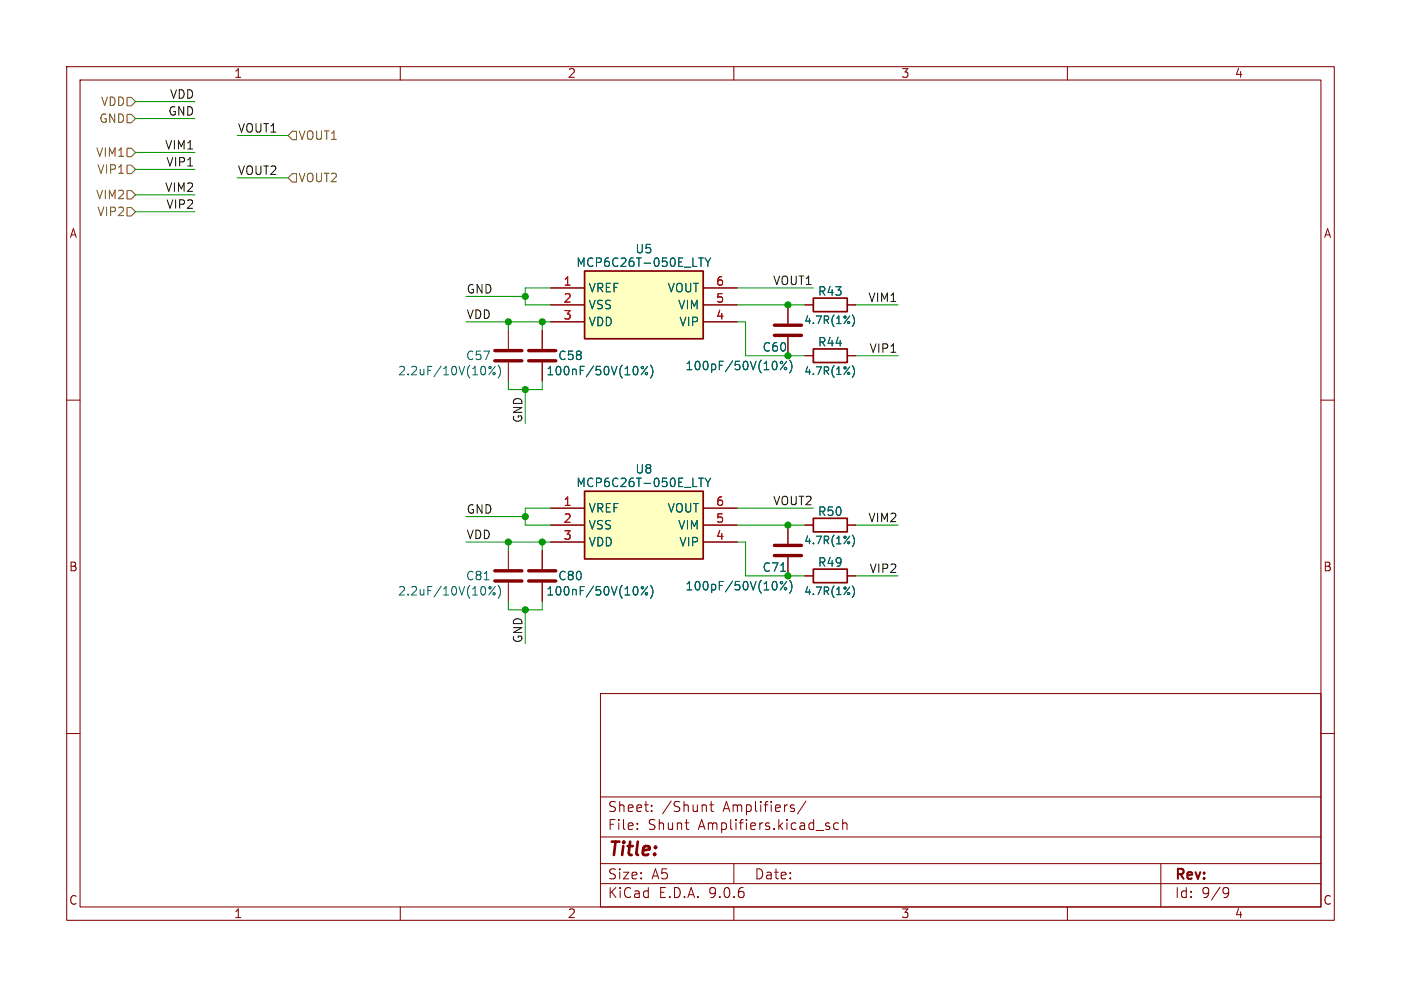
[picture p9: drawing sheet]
<svg xmlns="http://www.w3.org/2000/svg" width="210mm" height="148mm" viewBox="0 0 210 148" stroke-linecap="round" stroke-linejoin="round" font-family="sans-serif">
<g fill="none" stroke="#840000" stroke-width=".15">
<path d="M10 10h190v128h-190zM12 12h186v124h-186zM60 10v2M110 10v2M160 10v2M76.2 49.5v2.8M76.2 54.4v2.8M81.3 49.5v2.8M81.3 54.4v2.8M10 60h2M198 60h2M10 110h2"/>
<path d="M90 104h108v32h-108zM90 119.5h108M198 110h2M60 136v2M90 132.5h108M90 129.5h108M90 125.5h108M95.5 124.2v.2M95.5 123.5v.1M97.7 121.5v.2M97.7 120.8v.1M102.7 123.4h.6"/>
<path d="M103.1 124.4h.2M106.4 120.7h.6M106.6 120.2v1.3l.1 .1 .3 .1M110 136v2M110 129.5v3M118.9 121.2l.2 .2-.2 .3M118.9 120.7l.1 .1M120.8 120.1l-1.3 1.9M124.3 124v.3M125.7 123.5l-.4-.1-.3 .3v.4l.1 .2h.6M126.3 123.5a.37 .37 0 0 1 .7 .1v.8M126.3 122.9v1.5"/>
<path d="M160 136v2M174 129.5v6.5M183.6 133.1h.3l.2 .1a.99 .99 0 0 1-.3 1.4h-.3M184.2 133.7l-.3 .3h-.3"/>
</g>
<path d="M74.2 52.6h4M74.2 54.1h4M79.2 52.6h4.1M79.2 54.1h4.1" fill="none" stroke="#840000" stroke-width=".51"/>
<g fill="none" stroke="#006464" stroke-width=".15">
<path d="M74.2 54.9l-.9 1.3M74.7 54.8a1.46 1.46 0 0 1 0 1.9M97.1 54.9l-1 1.3M97.5 54.8a1.46 1.46 0 0 1 0 1.9"/>
<circle cx="73.5" cy="55.1" r=".18"/>
<circle cx="74.1" cy="56" r=".18"/>
<circle cx="96.3" cy="55.1" r=".18"/>
<circle cx="96.9" cy="56" r=".18"/>
</g>
<path d="M87.6 40.6h17.8v10.2h-17.8z" fill="#ffffc2"/>
<path d="M87.6 40.6h17.8v10.2h-17.8z" fill="none" stroke="#840000" stroke-width=".25"/>
<path d="M82.5 43.2h5.1M82.5 45.7h5.1M82.5 48.3h5.1M105.4 43.2h5.1M105.4 45.7h5.1M105.4 48.3h5.1M81.3 82.6v2.7M81.3 87.4v2.8" fill="none" stroke="#840000" stroke-width=".15"/>
<g fill="none" stroke="#006464" stroke-width=".15">
<path d="M104.7 38.7h.7M105.1 38.7v1.2M105.7 38.7l.4 .6M106.1 39.3v.6M106.5 38.7l-.4 .6M97.1 88l-1 1.2M97.5 87.8a1.46 1.46 0 0 1 0 1.9"/>
<circle cx="96.3" cy="88.1" r=".18"/>
<circle cx="96.9" cy="89" r=".18"/>
</g>
<path d="M79.2 85.6h4.1M79.2 87.1h4.1" fill="none" stroke="#840000" stroke-width=".51"/>
<path d="M87.6 73.7h17.8v10.1h-17.8z" fill="#ffffc2"/>
<path d="M121.9 44.7h5.1v2h-5.1zM121.9 52.3h5.1v2.1h-5.1zM87.6 73.7h17.8v10.1h-17.8zM121.9 77.7h5.1v2.1h-5.1zM121.9 85.3h5.1v2.1h-5.1z" fill="none" stroke="#840000" stroke-width=".25"/>
<g fill="none" stroke="#840000" stroke-width=".15">
<path d="M81.3 49.5v2.8M81.3 54.4v2.8M82.5 45.7h5.1M82.5 43.2h5.1M82.5 48.3h5.1M105.4 45.7h5.1M105.4 43.2h5.1M105.4 48.3h5.1M118.1 45.7v2.8M118.1 50.5v2.8M120.6 45.7h1.3M120.6 53.3h1.3"/>
<path d="M127 45.7h1.3M127 53.3h1.3M82.5 76.2h5.1M82.5 78.7h5.1M105.4 76.2h5.1M105.4 78.7h5.1M118.1 78.7v2.8M120.6 78.7h1.3M127 78.7h1.3M76.2 82.6v2.7M76.2 87.4v2.8M81.3 82.6v2.7"/>
<path d="M81.3 87.4v2.8M82.5 81.3h5.1M105.4 81.3h5.1M118.1 83.6v2.8M120.6 86.4h1.3M127 86.4h1.3"/>
</g>
<g fill="none" stroke="#006464" stroke-width=".15">
<path d="M104.7 38.7h.7M105.1 38.7v1.2M105.7 38.7l.4 .6M106.1 39.3v.6M106.5 38.7l-.4 .6M97.1 54.9l-1 1.3M97.5 54.8a1.46 1.46 0 0 1 0 1.9M117.9 54.2l-.9 1.2M118.3 54a1.46 1.46 0 0 1 0 1.9M127.8 47.2a1.31 1.31 0 0 1 0 1.8M127.8 54.8a1.31 1.31 0 0 1 0 1.8M104.7 71.7h.7"/>
<path d="M105.1 71.7v1.3M105.7 71.7l.4 .7M106.1 72.4v.6M106.5 71.7l-.4 .7M72.6 86.9h.7M74.2 88l-.9 1.2M74.7 87.8a1.46 1.46 0 0 1 0 1.9M97.1 88l-1 1.2M97.5 87.8a1.46 1.46 0 0 1 0 1.9M117 85.7h.8M117.9 87.2l-.9 1.3M118.3 87a1.46 1.46 0 0 1 0 1.9"/>
<path d="M127.8 80.2a1.31 1.31 0 0 1 0 1.8M127.8 87.9a1.31 1.31 0 0 1 0 1.7"/>
<circle cx="96.3" cy="55.1" r=".18"/>
<circle cx="96.9" cy="56" r=".18"/>
<circle cx="117.1" cy="54.4" r=".18"/>
<circle cx="117.7" cy="55.3" r=".18"/>
<circle cx="73.5" cy="88.1" r=".18"/>
<circle cx="74.1" cy="89" r=".18"/>
<circle cx="96.3" cy="88.1" r=".18"/>
<circle cx="96.9" cy="89" r=".18"/>
<circle cx="117.1" cy="87.4" r=".18"/>
<circle cx="117.7" cy="88.3" r=".18"/>
</g>
<path d="M116.1 48.8h4M116.1 50.3h4M74.2 85.6h4M74.2 87.1h4M116.1 81.8h4M116.1 83.3h4" fill="none" stroke="#840000" stroke-width=".51"/>
<path d="M19 14.6h.7l.6 .6-.6 .7h-.7zM19 17.1h.7l.6 .7-.6 .6h-.7zM43.8 19.7h.6v1.3h-.6l-.6-.7zM19 24.8h.7l.6 .6-.6 .6h-.7zM19 22.2h.7l.6 .7-.6 .6h-.7zM19 31.1h.7l.6 .7-.6 .6h-.7zM19 28.6h.7l.6 .6-.6 .6h-.7zM43.8 26h.6v1.3h-.6l-.6-.6z" fill="none" stroke="#725600" stroke-width=".15"/>
<g fill="none" stroke="#009600" stroke-width=".15">
<path d="M20.3 15.2h8.9M20.3 17.8h8.9M20.3 22.9h8.9M20.3 31.8h8.9M20.3 29.2h8.9M20.3 25.4h8.9M35.6 20.3h7.6M35.6 26.7h7.6M69.8 48.3h12.7M69.8 44.5h8.9M76.2 57.2v1.2h5.1v-1.2M76.2 48.3v1.2"/>
<path d="M78.7 58.4v5.1M81.3 48.3v1.2M82.5 43.2h-3.8v2.5h3.8M110.5 48.3h1.3v5h8.8M110.5 43.2h11.4M110.5 45.7h10.1M128.3 53.3h6.3M128.3 45.7h6.3M69.8 77.5h8.9M82.5 76.2h-3.8v2.5h3.8M110.5 78.7h10.1M110.5 76.2h11.4"/>
<path d="M128.3 78.7h6.3M69.8 81.3h12.7M76.2 90.2v1.2h5.1v-1.2M76.2 81.3v1.3M78.7 91.4v5.1M81.3 81.3v1.3M110.5 81.3h1.3v5.1h8.8M128.3 86.4h6.3"/>
</g>
<g fill="#009600" stroke="#009600" stroke-width=".15">
<circle cx="81.3" cy="48.3" r=".46"/>
<circle cx="81.3" cy="81.3" r=".46"/>
<circle cx="76.2" cy="81.3" r=".46"/>
<circle cx="78.7" cy="77.5" r=".46"/>
<circle cx="78.7" cy="91.4" r=".46"/>
<circle cx="78.7" cy="58.4" r=".46"/>
<circle cx="76.2" cy="48.3" r=".46"/>
<circle cx="78.7" cy="44.5" r=".46"/>
<circle cx="118.1" cy="86.4" r=".46"/>
<circle cx="118.1" cy="78.7" r=".46"/>
<circle cx="118.1" cy="45.7" r=".46"/>
<circle cx="118.1" cy="53.3" r=".46"/>
</g>
<text font-size="2.8" fill="#840000" x="91" y="128.9">Title:</text>
<g font-size="2.1" fill="#840000">
<text x="91" y="124.7">File:</text>
<text x="91" y="122">Sheet:</text>
<text x="97.1" y="124.7">Shunt</text>
<text x="99.2" y="122">/Shunt</text>
<text x="104.8" y="124.7">Amplifiers.kicad_sch</text>
<text x="108.5" y="122">Amplifiers/</text>
<text x="91" y="134.9">KiCad</text>
<text x="91" y="132.1">Size:</text>
<text x="97.7" y="132.1">A5</text>
<text x="98.7" y="134.9">E.D.A.</text>
<text x="106.3" y="134.9">9.0.6</text>
<text x="113" y="132.1">Date:</text>
<text x="176" y="132.3">Rev:</text>
<text x="176" y="134.9">Id:</text>
<text x="180.1" y="134.9">9/9</text>
</g>
<g font-size="1.8" fill="#840000">
<text x="35" y="11.9">1</text>
<text x="85" y="11.9">2</text>
<text x="135" y="11.9">3</text>
<text x="185" y="11.9">4</text>
<text x="10.3" y="35.9">A</text>
<text x="198.4" y="35.9">A</text>
<text x="10.3" y="85.9">B</text>
<text x="198.3" y="85.9">B</text>
<text x="10.3" y="135.9">C</text>
<text x="35" y="137.9">1</text>
<text x="85" y="137.9">2</text>
<text x="135" y="137.9">3</text>
<text x="185" y="137.9">4</text>
<text x="198.3" y="135.9">C</text>
</g>
<g font-size="1.8" fill="#725600">
<text x="15" y="16.1">VDD</text>
<text x="14.3" y="23.7">VIM1</text>
<text x="14.8" y="18.6">GND</text>
<text x="44.6" y="21.2">VOUT1</text>
<text x="14.5" y="26.3">VIP1</text>
<text x="44.6" y="27.5">VOUT2</text>
<text x="14.3" y="30.1">VIM2</text>
<text x="14.5" y="32.6">VIP2</text>
</g>
<g font-size="1.8" fill="#0f0f0f">
<text x="25.1" y="17.4">GND</text>
<text x="25.4" y="14.9">VDD</text>
<text x="24.7" y="22.5">VIM1</text>
<text x="35.6" y="20">VOUT1</text>
<text x="24.7" y="28.9">VIM2</text>
<text x="24.8" y="25.1">VIP1</text>
<text x="35.6" y="26.3">VOUT2</text>
<text x="24.8" y="31.4">VIP2</text>
<text x="69.8" y="47.9">VDD</text>
<text x="69.8" y="44.1">GND</text>
<text x="115.8" y="42.8">VOUT1</text>
<text x="130.1" y="45.4">VIM1</text>
<text x="130.2" y="53">VIP1</text>
<text x="78.4" y="63.5" transform="rotate(-90 78.4 63.5)">GND</text>
<text x="69.8" y="77.1">GND</text>
<text x="115.8" y="75.9">VOUT2</text>
<text x="69.8" y="80.9">VDD</text>
<text x="130.1" y="78.4">VIM2</text>
<text x="130.2" y="86">VIP2</text>
<text x="78.4" y="96.5" transform="rotate(-90 78.4 96.5)">GND</text>
</g>
<g font-size="1.8" fill="#006464">
<text x="86.3" y="40.2">MCP6C26T-050E_LTY</text>
<text x="95.1" y="38.2">U5</text>
<text x="88.1" y="44">VREF</text>
<text x="88.1" y="46.6">VSS</text>
<text x="100" y="44">VOUT</text>
<text x="101.6" y="46.6">VIM</text>
<text x="122.5" y="44.6">R43</text>
<text x="88.1" y="49.1">VDD</text>
<text x="101.7" y="49.1">VIP</text>
<text x="114.2" y="52.9">C60</text>
<text x="122.5" y="52.2">R44</text>
<text x="59.6" y="56.5">2.2uF/10V(10%)</text>
<text x="69.8" y="54.2">C57</text>
<text x="81.8" y="56.5">100nF/50V(10%)</text>
<text x="83.6" y="54.2">C58</text>
<text x="102.6" y="55.7">100pF/50V(10%)</text>
<text x="95.1" y="71.2">U8</text>
<text x="86.3" y="73.3">MCP6C26T-050E_LTY</text>
<text x="88.1" y="77.1">VREF</text>
<text x="100" y="77.1">VOUT</text>
<text x="122.5" y="77.6">R50</text>
<text x="88.1" y="79.6">VSS</text>
<text x="88.1" y="82.1">VDD</text>
<text x="101.6" y="79.6">VIM</text>
<text x="101.7" y="82.1">VIP</text>
<text x="59.6" y="89.5">2.2uF/10V(10%)</text>
<text x="69.8" y="87.2">C81</text>
<text x="81.8" y="89.5">100nF/50V(10%)</text>
<text x="83.6" y="87.2">C80</text>
<text x="102.6" y="88.7">100pF/50V(10%)</text>
<text x="114.2" y="86">C71</text>
<text x="122.5" y="85.2">R49</text>
</g>
<g font-size="1.8" fill="#a90000">
<text x="84.4" y="42.9">1</text>
<text x="84.4" y="45.5">2</text>
<text x="107.2" y="42.9">6</text>
<text x="107.2" y="45.5">5</text>
<text x="84.4" y="48">3</text>
<text x="107.2" y="48">4</text>
<text x="84.4" y="75.9">1</text>
<text x="107.2" y="75.9">6</text>
<text x="84.4" y="78.5">2</text>
<text x="84.4" y="81">3</text>
<text x="107.2" y="78.5">5</text>
<text x="107.2" y="81">4</text>
</g>
<g font-size="1.6" fill="#006464">
<text x="120.5" y="48.8">4.7R(1%)</text>
<text x="120.5" y="56.4">4.7R(1%)</text>
<text x="120.5" y="81.8">4.7R(1%)</text>
<text x="120.5" y="89.4">4.7R(1%)</text>
</g>
</svg>
